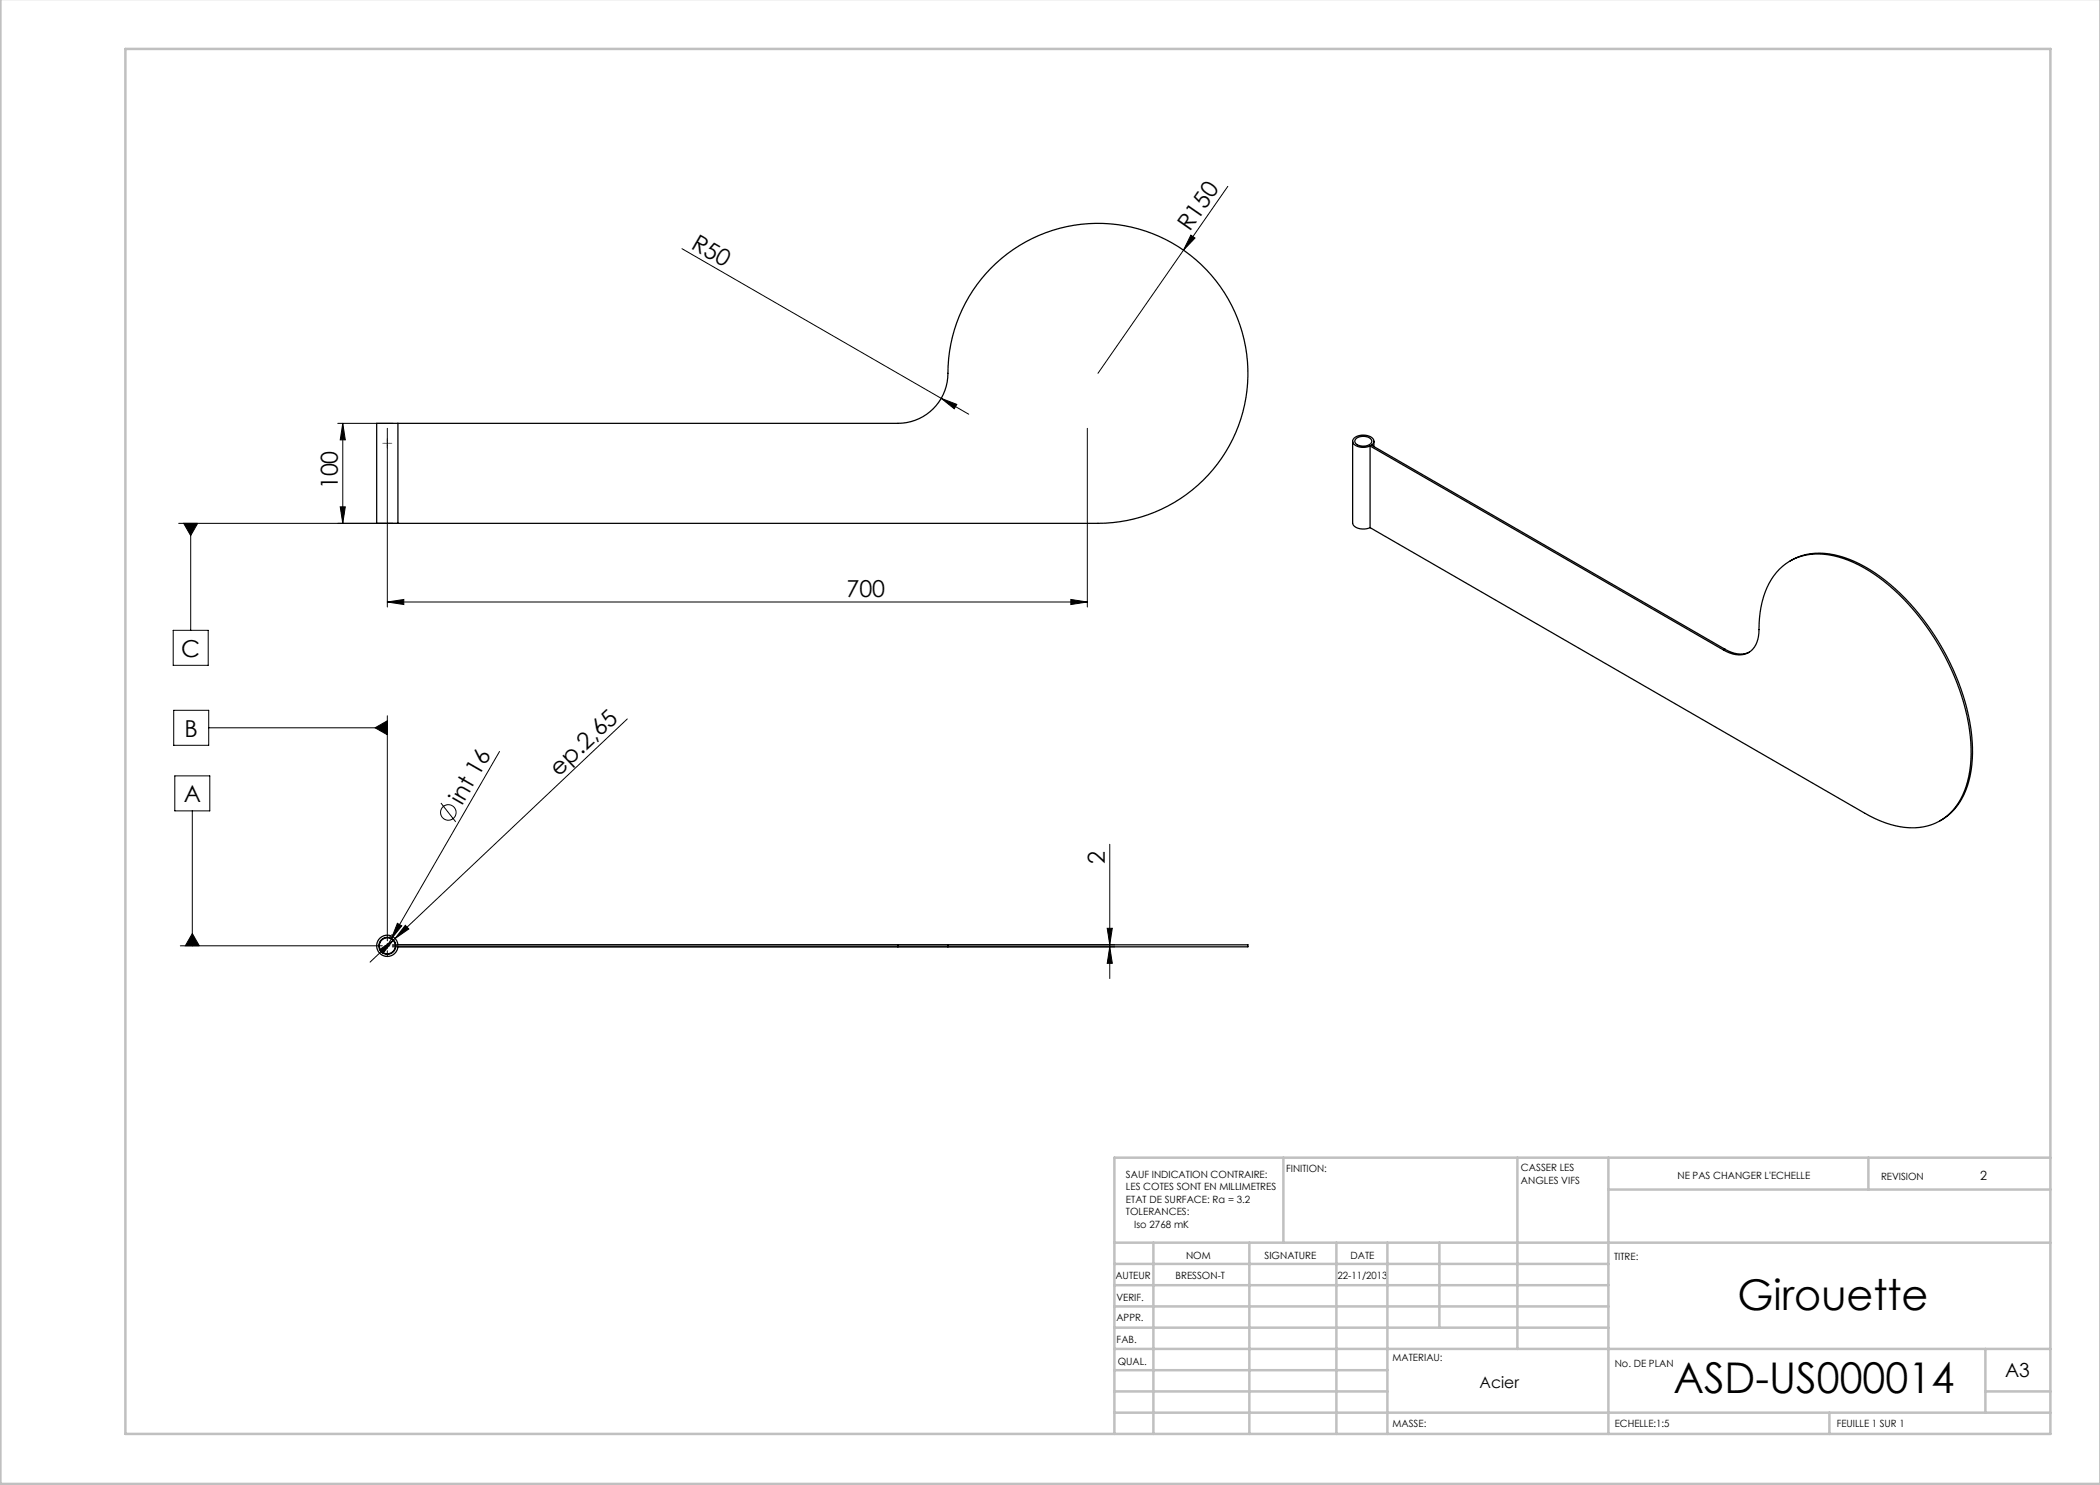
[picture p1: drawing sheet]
<svg xmlns="http://www.w3.org/2000/svg" width="420mm" height="297mm" viewBox="0 0 420 297" stroke-linecap="round" stroke-linejoin="round" font-family="sans-serif">
<g fill="none" stroke="#000" stroke-width=".2">
<path d="M245.6 37.3l-8.9 12.7M136.4 49.7l57.3 33.1M236.7 50l-17.1 24.7M238.2 47l.8 .6-2.3 2.4zM188.2 79.7l3.2 1.2-.5 .9zM67.6 84.7h11M68.6 84.7l.5 3.3h-1.1zM68.6 84.7v20M77.5 85.7v35.7M217.5 85.7v35.7M35.7 104.7h43.9M36.7 104.7h2.8l-1.4 2.4z"/>
<path d="M38.1 104.7v21.4M68 101.4h1.1l-.5 3.3zM214.2 119.9l3.3 .5-3.3 .5zM34.6 126.1h7v7h-7zM77.5 120.4l3.3-.5v1zM77.5 120.4h140M34.7 142.1h7v7h-7zM35 155.2h7v7h-7zM41.7 145.6h35.8M75 145.6l2.5-1.4v2.8zM77.5 143.2v43.9M99.9 150.3l-23.2 40.2"/>
<path d="M125.5 143.8l-51.5 48.6M38.5 162.2v27M88.2 160.6l2.9 3.8M222 168.9v26.8M36.1 189.2h39.3M38.5 186.7l1.4 2.5h-2.8zM75.9 190l2.7-1.9-2 2.6zM77 189.2h1M77.5 188.7v1M77.9 187.3h.1M78.3 187h.1M78.5 189.4h144.5"/>
<path d="M78.5 189h144.5M79.5 184.7l.9 .5-2.1 2.6zM81.1 185.1l.7 .7-2.8 1.9zM221.4 185.7h1.1l-.5 3.3zM222 189.4l.5 3.3h-1.1z"/>
<circle cx="89.7" cy="162.5" r="1.56"/>
</g>
<path d="M76.5 189.2h-1.1M77.5 188.2v-1.1M77.5 190.2v1.1M78.5 189.2h1.1" fill="none" stroke="#000" stroke-width=".2" stroke-dasharray="30.5 1.3 1.3 1.3"/>
<path d="M77 88.7h-.4M77.5 88.2v-.4M77.5 89.2v.4M78 88.7h.4" fill="none" stroke="#808000" stroke-width=".2" stroke-dasharray="30.5 1.3 1.3 1.3"/>
<path d="M77 88.7h1M77.5 88.2v1" fill="none" stroke="#808000" stroke-width=".2"/>
<g fill="none" stroke="#c0c0c0" stroke-width=".5">
<path d="M.1 -.1v296.9h419.9M25.1 9.8h385v277h-385zM256.7 231.5v17M303.5 231.5v38.3M321.7 231.5v55.3M321.7 237.9h88.4M373.7 231.5v6.4M410.1 231.5h-187.2v55.3M222.9 248.5h187.2M222.9 257h98.8M222.9 252.8h98.8M230.7 248.5v38.3"/>
<path d="M249.9 248.5v38.3M267.3 248.5v38.3M277.5 248.5v38.3M287.9 248.5v17M222.9 265.5h98.8M222.9 261.3h98.8M222.9 278.3h54.6M222.9 274h54.6M222.9 269.8h187.2M397.1 278.3h13M397.1 269.8v12.7M222.9 282.5h187.2"/>
<path d="M365.9 282.5v4.3"/>
</g>
<g fill="#000">
<path d="M238.2 47l.8 .6-2.3 2.4zM188.2 79.7l3.2 1.2-.5 .9zM79.5 184.7l.9 .5-2.1 2.6z"/>
<path d="M36.7 104.7l1.4 2.4 1.4-2.4zM38.5 186.7l1.4 2.5h-2.8zM75 145.6l2.5 1.4v-2.8z"/>
<path d="M68 101.4h1.1l-.5 3.3zM68.6 84.7l.5 3.3h-1.1zM222 189.4l.5 3.3h-1.1zM221.4 185.7h1.1l-.5 3.3z"/>
<path d="M77.5 120.4l3.3-.5v1zM214.2 119.9l3.3 .5-3.3 .5z"/>
<path d="M75.9 190l2.7-1.9-2 2.6zM81.1 185.1l.7 .7-2.8 1.9z"/>
</g>
<g fill="none" stroke="#000" stroke-width=".25">
<path d="M79.6 84.7h-4.3v20h4.3M79.6 84.7h100a10 10 0 0 0 10-10 30 30 0 0 1 30-30 30 30 0 0 1 30 30 30 30 0 0 1-30 30h-140M79.6 84.7v20M270.5 88.3v16.3a1.97 1.97 0 0 0 2.4 1.2l1.1-.3M271.1 87.8a2.21 2.21 0 0 1 3.2 .3 1.3 1.3 0 0 1-1.6 1.1 1.49 1.49 0 0 1-1.7-1zM274 89.2a2.86 2.86 0 0 1-3.4-.7 1.3 1.3 0 0 1 1.4-1.4 2.28 2.28 0 0 1 2.8 1.1l-.1 .4-.4 .4 70.7 40.9M274 89.2v16.3M274 89.2l70.7 40.8M274.8 88.3v1M274 105.5l99 57.2a17 17 0 0 0 12.5 2.5 11.5 11.5 0 0 0 8-8.9 33.2 33.2 0 0 0-2.1-19.6 47.1 47.1 0 0 0-17.7-22.6 18 18 0 0 0-12.7-3.1 11.2 11.2 0 0 0-8.3 8.4 30.5 30.5 0 0 0-1 7.9 3.9 3.9 0 0 1-5.7 3.3l-1.3-.6M358 112.2a12.5 12.5 0 0 1 10.9-.7 35.2 35.2 0 0 1 15.8 12.4 46.5 46.5 0 0 1 9.8 25.6 18 18 0 0 1-3.7 12.4l-1.2 1.2-1.6 1.1M345 129.9a5.2 5.2 0 0 0 4.9 .5"/>
<path d="M345 129.9l-.3 .1M179.6 189.4h10M179.6 189h10M179.6 189h-100a2.13 2.13 0 0 0-3.3-1.6 2.13 2.13 0 0 0 0 3.6 2.13 2.13 0 0 0 3.3-1.6h100M179.6 189v.4M189.6 189h60v.4h-60M189.6 189v.4"/>
<circle cx="77.5" cy="189.2" r="1.6"/>
<circle cx="77.5" cy="189.2" r="1.7"/>
</g>
<g font-size="8.5">
<text x="347.5" y="262">Girouette</text>
<text x="334.7" y="278.5">ASD-US000014</text>
</g>
<g font-size="4.7">
<text x="238" y="46.5" transform="rotate(-55 238 46.5)">R150</text>
<text x="138" y="49.5" transform="rotate(30 138 49.5)">R50</text>
<text x="67.5" y="97.9" transform="rotate(-90 67.5 97.9)">100</text>
<text x="169.3" y="119.4">700</text>
<text x="36.2" y="131.3">C</text>
<text x="36.9" y="147.3">B</text>
<text x="111.8" y="155.3" transform="rotate(-43 111.8 155.3)">ep.2,65</text>
<text x="36.7" y="160.4">A</text>
<text x="92.4" y="161.1" transform="rotate(-60 92.4 161.1)">int 16</text>
<text x="220.9" y="172.7" transform="rotate(-90 220.9 172.7)">2</text>
</g>
<text font-size="3.9" x="401" y="275.4">A3</text>
<text font-size="3.2" x="295.9" y="277.7">Acier</text>
<text font-size="2.5" x="396.1" y="235.9">2</text>
<g font-size="2">
<text x="225.2" y="235.5">SAUF INDICATION CONTRAIRE:</text>
<text x="225.2" y="238">LES COTES SONT EN MILLIMETRES</text>
<text x="257.2" y="234.4">FINITION:</text>
<text x="304.2" y="234.3">CASSER LES</text>
<text x="304.2" y="236.8">ANGLES VIFS</text>
<text x="335.5" y="235.8">NE PAS CHANGER L'ECHELLE</text>
<text x="376.2" y="236">REVISION</text>
<text x="225.2" y="240.5">ETAT DE SURFACE: Ra = 3.2</text>
<text x="225.2" y="243">TOLERANCES:</text>
<text x="226.9" y="245.5">Iso 2768 mK</text>
<text x="237.2" y="251.8">NOM</text>
<text x="252.9" y="251.7">SIGNATURE</text>
<text x="270.1" y="251.7">DATE</text>
<text x="223.1" y="255.9">AUTEUR</text>
<text x="235.1" y="255.9">BRESSON-T</text>
<text x="267.5" y="255.7">22-11/2013</text>
<text x="322.8" y="252">TITRE:</text>
<text x="223.3" y="260.1">VERIF.</text>
<text x="223.3" y="264.2">APPR.</text>
<text x="223.3" y="268.6">FAB.</text>
<text x="223.5" y="272.9">QUAL.</text>
<text x="278.5" y="272.3">MATERIAU:</text>
<text x="323" y="273.4">No. DE PLAN</text>
<text x="278.5" y="285.3">MASSE:</text>
<text x="323" y="285.4">ECHELLE:1:5</text>
<text x="367.4" y="285.4">FEUILLE 1 SUR 1</text>
</g>
</svg>
